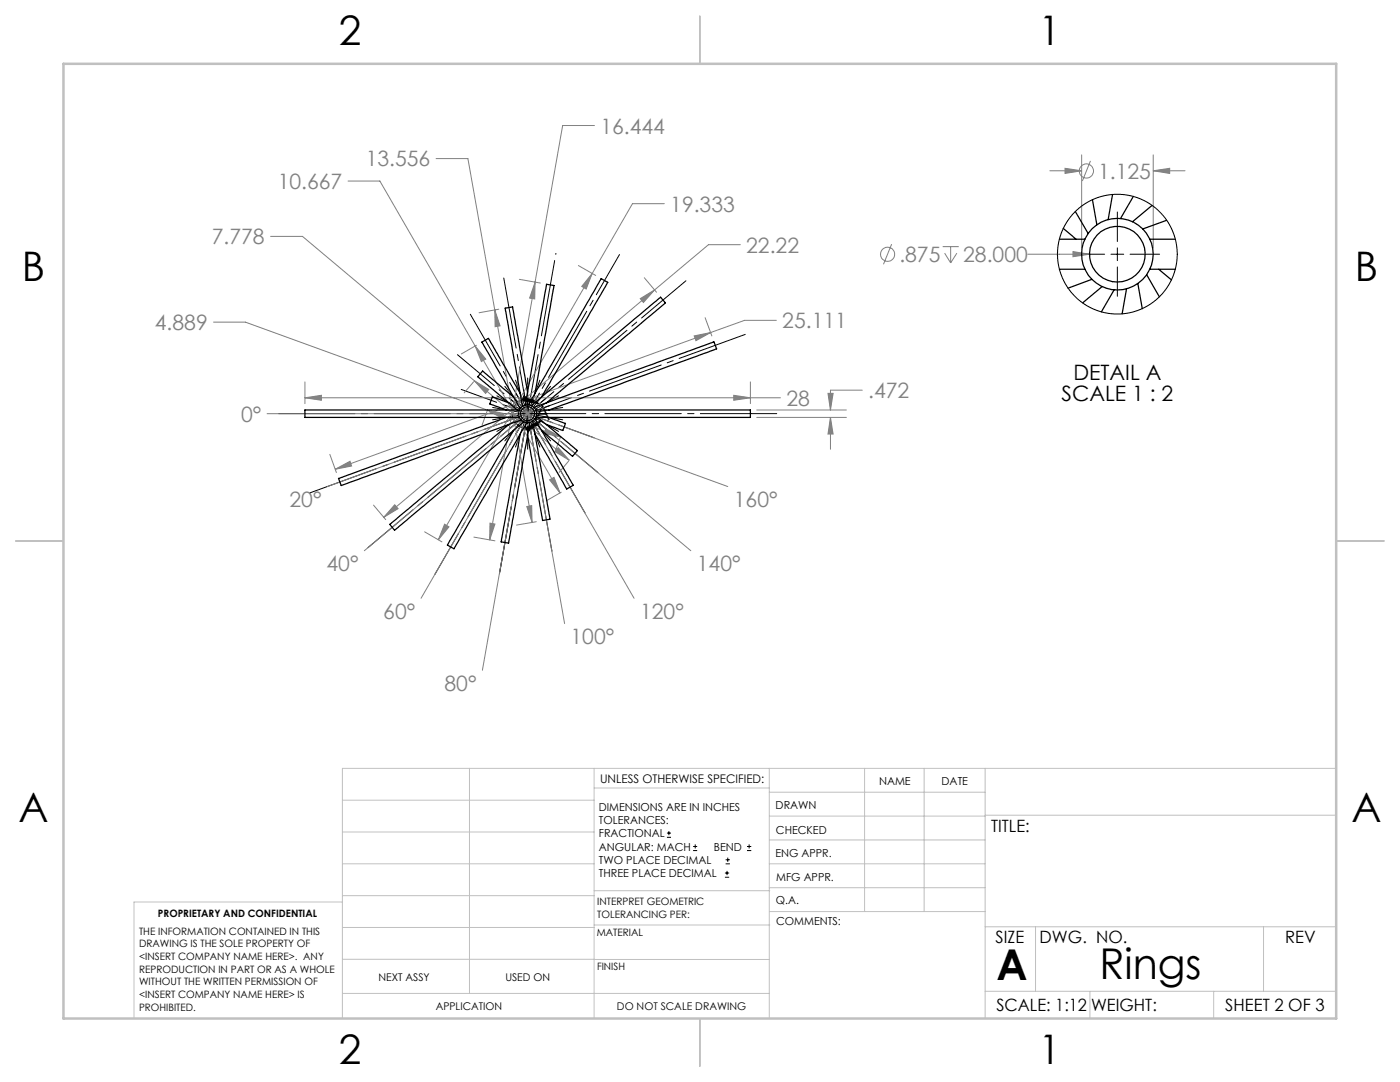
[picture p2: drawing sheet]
<svg xmlns="http://www.w3.org/2000/svg" width="279mm" height="216mm" viewBox="0 0 279 216" stroke-linecap="round" stroke-linejoin="round" font-family="sans-serif">
<g fill="none" stroke="#808080" stroke-width=".2">
<path d="M69.5 36.1h6.3l19 32.9M87 31.6h6.4l12.8 72.6M118.6 25h-6.3l-5.5 31.3M209.5 34.1h6.4M212.5 33.6l3.4 .5-3.4 .5zM215.9 30.9v18.6M217.6 32.1l-1.6 4M230.2 34.1l3.2-.5v1zM230.2 30.9v18.6M230.2 34.1h6.3M54 47.2h6.4l34.3 28.8M103.6 55.7l4.2 .8"/>
<path d="M106.8 56.3l-.1 3.4-1-.2zM106.8 56.3l-9.1 51.4M115.4 53l3.5 2M118.2 54.6l-1.2 3.1-.9-.5zM118.2 54.6l-30.7 53.1M127.8 59.6l2.8-1.7-2.2 2.5zM128.6 55.4l2.4 2.9M132.6 40.6h-6.4l-8 14M147.7 48.8h-6.3l-64.8 54.4M177.9 48.7l-1.6 4M188.1 49.2h3.2M188.5 50.5l1.2 2"/>
<path d="M189.7 49.2v3.3M191 50.5l-1.3 2M205.1 50.7h12.4M214.1 50.2l3.4 .5-3.4 .5zM42.6 64.3h6.4l48.3 17.5M60.9 79.4l3.2-.5v1zM60.9 76.2v4.3M60.9 79.4h94.9M94.5 76.2l-1.9 2.2M94.7 76l2.8 1.7-.6 .8zM94.7 76l18.9 15.8M94.8 69l2.1 2.6-.8 .5z"/>
<path d="M94.8 69l17 29.4M95.1 68.9l-3 1.7M98.7 61.8l1.1 3.2-1 .2zM99.6 61.7l-4 .7M103.6 79.6l22.9 39.8M104.7 79.1l8 45.3M107 79.6l-23 39.8M138.5 67l3.3-.6-2.9 1.6zM140.7 63.4l1.4 3.6M141.8 66.4l-74.9 27.2M146.4 78.9l3.4 .5-3.4 .5zM149.8 76.2v4.3"/>
<path d="M154.9 63.9h-6.3l-6.8 2.5M165.2 78.5h1.1l-.6 3.3zM172.1 77.9h-6.4v3.9M53.3 82.5h50.7M65.8 90.7l1.3 3.6M66.9 93.6l2.9-1.6 .4 1zM97.3 81.8l3.3 .7-.4 1zM97.3 81.8l-1.1 3M97.3 81.8l14.6 5.4M102 81.4l43.2 15.7M102.7 80.3l35.2 29.6M104.8 85.4l-8.5 48.3"/>
<path d="M107.9 80.3l-35.2 29.6M108.5 81.4l-43.2 15.7M108.9 85.5l3 1.7-3.3-.7zM109.7 95.7l.9-.4 1.2 3.1zM111.4 89.3l2.2 2.5-2.9-1.7zM111.9 87.1l-1.1 3M112 98.2l-3 1.7M113.5 92l-1.9 2.3M151 83.3h17.9M151 81.8h17.9M165.7 83.3l.6 3.3h-1.1zM165.7 83.3v6.3"/>
<path d="M74.5 100.8l2.5 2.9M78.8 100.7l.6 .8-2.8 1.7zM84.7 106.1l3.5 2M88.7 104.6l.9 .5-2.1 2.6zM94.6 107.2l4.2 .7M97.8 104.4l1 .2-1.1 3.1zM105.1 101.1l1-.2 .1 3.3zM107 104.1l-3.9 .7"/>
<circle cx="216.8" cy="34.1" r="1.41"/>
<circle cx="177.1" cy="50.7" r="1.4"/>
</g>
<g fill="none" stroke="#000" stroke-width=".2">
<path d="M214.6 50.7h5.9M221.7 50.7h2.6M223 42.3v5.9M223 49.5v2.5M223 53.3v5.8M225.5 50.7h5.9M104.5 79l3 1.5-3.3-.5zM103.2 82.5h1.5M104.8 85.3l3.1-1.3-2.5 2.2zM105 82.5h.6M105.3 80.4v1.5M105.3 82.2v.7"/>
<path d="M105.3 83.2v1.5M105.9 82.5h1.5M107.5 80.5a2.99 2.99 0 0 0-4.5 .1 2.99 2.99 0 0 0 .6 4.4 2.99 2.99 0 0 0 4.3-1M133.1 167.1h.8M133.1 166.2h.8M133.5 165.8v.9M138.3 169.7h.8M138.3 168.9h.8M138.7 168.5v.8M144.7 175h.8M144.7 174.2h.8M144.8 172.4h.9"/>
<path d="M144.8 171.6h.9M145.1 173.8v.8M145.2 171.1v.9M149.1 169.7h.8M149.1 168.9h.8M149.5 168.5v.8"/>
</g>
<path d="M99.2 79l12.3 7.1M100.7 77.1l9.2 10.9M102.9 75.9l4.8 13.3M105.3 75.4v14.2M98.3 83.8l14-2.5M98.3 81.3l14 2.5M99.2 86.1l12.3-7.1M100.7 88l9.2-10.9M102.9 89.2l4.8-13.3" fill="none" stroke="#000" stroke-width=".2" stroke-dasharray="15.2 1.3 1.3 1.3" stroke-dashoffset="10"/>
<path d="M54.5 82.5h55.5M100.6 82.5h55.5" fill="none" stroke="#000" stroke-width=".2" stroke-dasharray="15.2 1.3 1.3 1.3" stroke-dashoffset="-1.1"/>
<path d="M61.9 98.3l47.9-17.4M100.9 84.1l47.8-17.4" fill="none" stroke="#000" stroke-width=".2" stroke-dasharray="15.2 1.3 1.3 1.3" stroke-dashoffset="1.2"/>
<path d="M101.7 85.6l35.2-29.6" fill="none" stroke="#000" stroke-width=".2" stroke-dasharray="15.2 1.3 1.3 1.3" stroke-dashoffset="3.7"/>
<path d="M102.9 86.6l20.7-35.8" fill="none" stroke="#000" stroke-width=".2" stroke-dasharray="15.2 1.3 1.3 1.3" stroke-dashoffset="6"/>
<path d="M104.5 87.2l6.4-36.6" fill="none" stroke="#000" stroke-width=".2" stroke-dasharray="15.2 1.3 1.3 1.3" stroke-dashoffset="-1.4"/>
<path d="M100.5 55.5l5.6 31.7" fill="none" stroke="#000" stroke-width=".2" stroke-dasharray="15.2 1.3 1.3 1.3" stroke-dashoffset="1"/>
<path d="M93.9 62.7l13.8 23.9M116.8 102.4l-13.9-24" fill="none" stroke="#000" stroke-width=".2" stroke-dasharray="15.2 1.3 1.3 1.3" stroke-dashoffset="3.3"/>
<path d="M91.3 70.8l17.6 14.8M119.3 94.3l-17.6-14.8" fill="none" stroke="#000" stroke-width=".2" stroke-dasharray="15.2 1.3 1.3 1.3" stroke-dashoffset="5.6"/>
<path d="M92 77.7l17.8 6.4M118.6 87.4l-17.7-6.5" fill="none" stroke="#000" stroke-width=".2" stroke-dasharray="15.2 1.3 1.3 1.3" stroke-dashoffset="7.7"/>
<path d="M73.4 109.3l35.5-29.8" fill="none" stroke="#000" stroke-width=".2" stroke-dasharray="15.2 1.3 1.3 1.3" stroke-dashoffset="3.5"/>
<path d="M86.8 114.6l20.9-36.2" fill="none" stroke="#000" stroke-width=".2" stroke-dasharray="15.2 1.3 1.3 1.3" stroke-dashoffset="5.8"/>
<path d="M99.7 114.1l5.3-30" fill="none" stroke="#000" stroke-width=".2" stroke-dasharray="15.2 1.3 1.3 1.3" stroke-dashoffset="1.9"/>
<path d="M99.7 114.5l5.3-30.4" fill="none" stroke="#000" stroke-width=".2" stroke-dasharray="15.2 1.3 1.3 1.3" stroke-dashoffset="1.7"/>
<path d="M110.1 110l-5.6-32.1" fill="none" stroke="#000" stroke-width=".2" stroke-dasharray="15.2 1.3 1.3 1.3" stroke-dashoffset=".8"/>
<g fill="none" stroke="#c0c0c0" stroke-width=".2">
<path d="M68.3 159.7h50.3M93.7 153.3v44.9M118.6 153.3v49.9M118.6 157.2h34.9M153.5 153.3v49.9M153.5 158.1h43.1M172.5 153.3v28.6M184.4 153.3v28.6M196.6 153.3v49.9M266.7 153.3h-198.4v49.9M68.3 178.7h50.3M68.3 172.4h50.3"/>
<path d="M68.3 166h50.3M68.3 180h-41.6v23.2M118.6 177.7h35M153.5 167.6h43.1M153.5 162.8h43.1M153.5 172.4h43.1M153.5 177.1h43.1M196.6 162.7h70.1M68.3 198.2h85.2M68.3 191.4l85.2 .1M68.3 185.1h50.3M118.6 184.6h35"/>
<path d="M153.6 181.9h43M196.6 197.8h70.1M196.6 184.9h70.1M206.7 184.9v12.9M217.5 197.8v5.4M242.2 197.8v5.4M252.2 184.9v12.9"/>
</g>
<path d="M139.7 3.2v9.5M3.1 107.9h9.6M266.7 107.9h9.5M139.7 203.2v9.6" fill="none" stroke="#c0c0c0" stroke-width=".25"/>
<path d="M12.7 12.7h254v190.5h-254z" fill="none" stroke="#c0c0c0" stroke-width=".5"/>
<path d="M104.5 79l3 1.5-3.3-.5zM104.8 85.3l3.1-1.3-2.5 2.2z" fill="#000"/>
<path d="M165.7 83.3l.6 3.3h-1.1zM165.2 78.5h1.1l-.6 3.3zM138.5 67l3.3-.6-2.9 1.6zM66.9 93.6l2.9-1.6 .4 1zM127.8 59.6l2.8-1.7-2.2 2.5zM78.8 100.7l.6 .8-2.8 1.7zM118.2 54.6l-1.2 3.1-.9-.5zM88.7 104.6l.9 .5-2.1 2.6zM106.8 56.3l-.1 3.4-1-.2zM97.8 104.4l1 .2-1.1 3.1zM60.9 79.4l3.2-.5v1zM146.4 78.9l3.4 .5-3.4 .5zM105.1 101.1l1-.2 .1 3.3zM98.7 61.8l1.1 3.2-1 .2zM109.7 95.7l.9-.4 1.2 3.1zM94.8 69l2.1 2.6-.8 .5zM111.4 89.3l2.2 2.5-2.9-1.7zM94.7 76l2.8 1.7-.6 .8zM108.9 85.5l3 1.7-3.3-.7zM97.3 81.8l3.3 .7-.4 1zM212.5 33.6l3.4 .5-3.4 .5zM230.2 34.1l3.2-.5v1zM214.1 50.2v1l3.4-.5z" fill="#808080"/>
<g fill="none" stroke="#000" stroke-width=".25">
<path d="M218 39.8l.9 5M222 38.8l-.8 5M226.2 39.2l-2.6 4.4M211.4 53.7h5.1M211.4 47.7h5.1M212.2 45.6l2.5 2.1M214.6 42.2l2.6 4.4M217.9 55.7l-4.8 1.8M220 57.2l-3.9 3.2M222.4 57.8l-2.6 4.4M224.8 57.6l-.9 5M227.1 56.6l.9 5"/>
<path d="M228.8 54.8l2.6 4.4M229.5 53.7h5.1M229.5 47.7h5.1M229.9 41l-3.9 3.2M231.2 53.7l2.6 2.1M232.8 44l-4.7 1.7M102.5 79.2l-6.2-5.2-.9 1.2 7.8 6.6M103.8 78.5l-6.2-10.8-.1-.2-1.3 .8 7.6 13.2M105.3 78.2l-3-17-1.5 .3 3.5 19.6M106.8 78.5l3.8-21.5-1.5-.3-4.3 24.1M108.1 79.2l13.2-22.8-1.3-.8-14.6 25.2M101 83.3l-33.4 12.2 .5 1.4 35.9-13.1"/>
<path d="M101.6 80.4l-3.4-1.2-.4 1.4 3.2 1.2M103.7 81.8h-42.8v1.5h42.8M104.5 84.2l-25.8 21.6-.9-1.2 23.8-19.9M105.1 84.3l-14.5 25.2-1.3-.8 13.2-22.8M105.8 84.3l-4.3 24.1-1.5-.3 3.8-21.5M106.3 84l3.4 19.6-1.4 .3-3-17M106.6 81.3l35.9-13.1 .5 1.4-33.5 12.2M106.8 83.6l7.6 13.2-1.3 .8-6.3-11M106.9 81.8h42.9v1.5h-42.9M107.4 83.3l7.8 6.6-1 1.1-6.1-5.1M109 80.4l23.8-19.9-1-1.2-25.8 21.6M109.5 83.3l3.4 1.2-.6 1.4-3.3-1.2"/>
<circle cx="223" cy="50.7" r="7.2"/>
<circle cx="223" cy="50.7" r="5.6"/>
<circle cx="105.3" cy="82.6" r="1.79"/>
<circle cx="105.3" cy="82.5" r="1.39"/>
</g>
<circle cx="223" cy="50.7" r="12" fill="none" stroke="#000" stroke-width=".2"/>
<g font-size="8.5">
<text x="198.9" y="195.5">A</text>
<text x="219.4" y="195.4">Rings</text>
</g>
<g font-size="8.1">
<text x="67.6" y="8.9">2</text>
<text x="207.3" y="8.9">1</text>
<text x="4.4" y="56.2">B</text>
<text x="270.4" y="56.2">B</text>
<text x="3.7" y="164.1">A</text>
<text x="269.7" y="164.1">A</text>
<text x="67.6" y="212.4">2</text>
<text x="207.3" y="212.4">1</text>
</g>
<g font-size="4.2" fill="#808080">
<text x="119.8" y="26.6">16.444</text>
<text x="73" y="33.2">13.556</text>
<text x="219.2" y="35.7">1.125</text>
<text x="55.4" y="37.7">10.667</text>
<text x="133.8" y="42.2">19.333</text>
<text x="42.3" y="48.7">7.778</text>
<text x="148.9" y="50.4">22.22</text>
<text x="179.5" y="52.3">.875</text>
<text x="192.2" y="52.3">28.000</text>
<text x="30.9" y="65.9">4.889</text>
<text x="156.1" y="65.5">25.111</text>
<text x="156.9" y="81">28</text>
<text x="173.3" y="79.4">.472</text>
<text x="48.1" y="84.1">0°</text>
<text x="57.8" y="101.2">20°</text>
<text x="146.5" y="101.2">160°</text>
<text x="65.2" y="114">40°</text>
<text x="139.1" y="114">140°</text>
<text x="76.5" y="123.5">60°</text>
<text x="127.8" y="123.5">120°</text>
<text x="113.9" y="128.5">100°</text>
<text x="88.7" y="137.9">80°</text>
</g>
<g font-size="4.2">
<text x="214.2" y="75.9">DETAIL A</text>
<text x="106.7" y="83.8">A</text>
<text x="211.9" y="80.1">SCALE 1 : 2</text>
</g>
<g font-size="3.4">
<text x="197.8" y="166">TITLE:</text>
<text x="198.7" y="188.1">SIZE</text>
<text x="207.5" y="188.1">DWG. NO.</text>
<text x="256.5" y="188.2">REV</text>
<text x="198.8" y="201.7">SCALE: 1:12</text>
<text x="217.7" y="201.8">WEIGHT:</text>
<text x="244.5" y="201.7">SHEET 2 OF 3</text>
</g>
<text font-size="2.4" x="119.8" y="156.2">UNLESS OTHERWISE SPECIFIED:</text>
<g font-size="2.2">
<text x="119.5" y="161.8">DIMENSIONS ARE IN INCHES</text>
<text x="154.8" y="161.4">DRAWN</text>
<text x="175.4" y="156.6">NAME</text>
<text x="187.9" y="156.7">DATE</text>
<text x="119.5" y="164.4">TOLERANCES:</text>
<text x="119.5" y="167.1">FRACTIONAL</text>
<text x="154.9" y="166.3">CHECKED</text>
<text x="119.5" y="169.7">ANGULAR: MACH</text>
<text x="119.5" y="172.4">TWO PLACE DECIMAL</text>
<text x="142.5" y="169.7">BEND</text>
<text x="154.8" y="171">ENG APPR.</text>
<text x="119.5" y="175">THREE PLACE DECIMAL</text>
<text x="154.9" y="175.7">MFG APPR.</text>
<text x="154.9" y="180.4">Q.A.</text>
<text x="154.9" y="184.6">COMMENTS:</text>
</g>
<g font-size="2.1">
<text x="75.5" y="195.7">NEXT ASSY</text>
<text x="100.9" y="195.7">USED ON</text>
<text x="86.9" y="201.5">APPLICATION</text>
<text x="123.1" y="201.6">DO NOT SCALE DRAWING</text>
</g>
<g font-size="2">
<text x="31.5" y="182.9">PROPRIETARY AND CONFIDENTIAL</text>
<text x="119.2" y="180.6">INTERPRET GEOMETRIC</text>
<text x="119.2" y="183.1">TOLERANCING PER:</text>
<text x="27.8" y="186.5">THE INFORMATION CONTAINED IN THIS</text>
<text x="27.8" y="189">DRAWING IS THE SOLE PROPERTY OF</text>
<text x="27.8" y="191.6">&lt;INSERT COMPANY NAME HERE&gt;. ANY</text>
<text x="119.1" y="186.7">MATERIAL</text>
<text x="27.8" y="194.1">REPRODUCTION IN PART OR AS A WHOLE</text>
<text x="27.8" y="196.6">WITHOUT THE WRITTEN PERMISSION OF</text>
<text x="119.1" y="193.5">FINISH</text>
<text x="27.8" y="199.1">&lt;INSERT COMPANY NAME HERE&gt; IS</text>
<text x="27.8" y="201.7">PROHIBITED.</text>
</g>
</svg>
